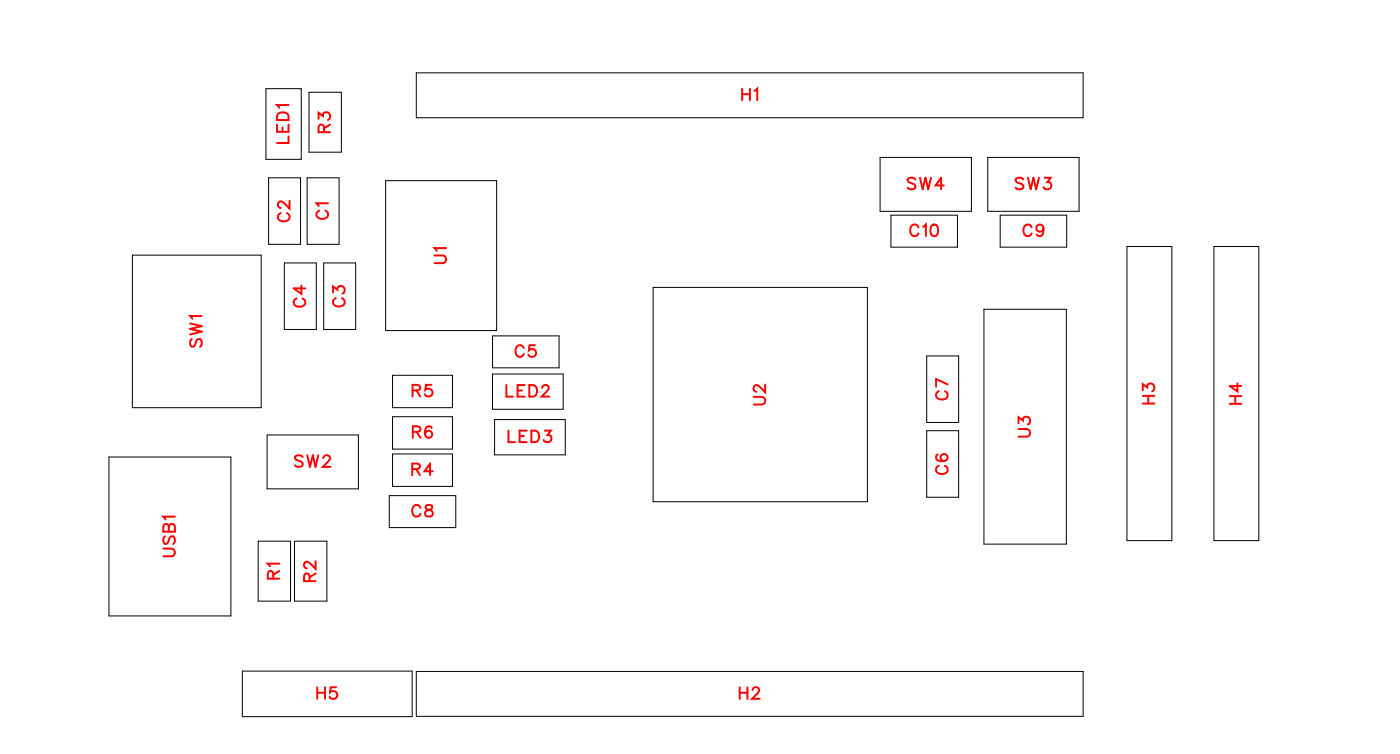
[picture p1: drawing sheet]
<svg xmlns="http://www.w3.org/2000/svg" width="86mm" height="46mm" viewBox="0 0 86 46" stroke-linecap="round" stroke-linejoin="round" font-family="sans-serif">
<g fill="none" stroke="#000" stroke-width=".06">
<path d="M8.1 15.6h7.9v9.4h-7.9zM16.3 5.4h2.2v4.4h-2.2zM16.5 10.9h1.9v4.1h-1.9zM17.4 16.1h2v4.1h-2zM18.8 10.9h2v4.1h-2zM18.9 5.7h2v3.6h-2zM19.9 16.1h1.9v4.1h-1.9zM23.7 11.1h6.8v9.2h-6.8zM25.5 4.5h40.9v2.7h-40.9zM40.1 17.6h13.1v13.2h-13.1zM54 9.7h5.6v3.3h-5.6zM54.6 13.2h4.1v2h-4.1z"/>
<path d="M60.3 19h5.1v14.4h-5.1zM60.6 9.7h5.6v3.3h-5.6zM61.3 13.2h4.1v2h-4.1zM69.1 15.1h2.8v18h-2.8zM74.4 15.1h2.8v18h-2.8zM6.7 28h7.5v9.8h-7.5zM15.8 33.2h2v3.7h-2zM16.4 26.7h5.6v3.3h-5.6zM18.1 33.2h1.9v3.7h-1.9zM23.9 30.4h4.1v1.9h-4.1zM24.1 23h3.6v2h-3.6zM24.1 25.6h3.6v1.9h-3.6z"/>
<path d="M24.1 27.8h3.6v2h-3.6zM30.2 22.9h4.3v2.2h-4.3zM30.2 20.6h4.1v2h-4.1zM30.3 25.7h4.4v2.2h-4.4zM56.8 26.4h2v4.1h-2zM56.8 21.8h2v4.1h-2zM14.9 41.1h10.4v2.8h-10.4zM25.5 41.2h40.9v2.7h-40.9z"/>
</g>
<g fill="none" stroke="#f00" stroke-width=".12">
<path d="M11.7 19.8l.7 .2-.7 .2 .7 .1-.7 .2M12.4 19.4h-.7l.1 .1M17 7.6v.5h.7v-.5M17.1 7l.2-.1 .3 .1 .1 .4h-.7zM17.2 13.1a.26 .26 0 0 0-.2 .3 .26 .26 0 0 0 .3 .2h.2a.26 .26 0 0 0 .3-.2 .26 .26 0 0 0-.2-.3M17.3 7.8v.3M17.7 6.4h-.7l.1 .2M17.7 8.4v.4h-.7M17.8 12.3v.5l-.4-.4-.2-.1-.2 .2v.1l.2 .2M18.2 18.3a.26 .26 0 0 0-.2 .3 .26 .26 0 0 0 .3 .2h.2a.26 .26 0 0 0 .2-.2 .26 .26 0 0 0-.1-.3M18.5 17.5v.5l-.5-.3h.7M19.5 7.3v-.4l.3 .2a.24 .24 0 0 1 .4-.2 .25 .25 0 0 1-.1 .5"/>
<path d="M19.6 12.9a.26 .26 0 0 0-.2 .3 .26 .26 0 0 0 .3 .2h.1a.26 .26 0 0 0 .3-.2 .26 .26 0 0 0-.2-.3M19.9 8.1l-.1-.4-.1-.1-.2 .2v.3h.7M20.1 12.5h-.7l.1 .1M20.2 7.6l-.3 .3M20.4 17.9v-.3l.3 .2a.24 .24 0 0 1 .4-.2 .24 .24 0 0 1-.1 .4M20.6 18.3a.26 .26 0 0 0-.2 .3 .26 .26 0 0 0 .3 .2h.2a.26 .26 0 0 0 .2-.2 .26 .26 0 0 0-.1-.3M26.6 15.7h.6l.2 .2-.1 .2h-.7M27.4 15.2h-.8l.2 .2M45.5 5.4v.7M45.5 5.8h.5M46 5.4v.7M46.3 5.6l.1-.2v.7"/>
<path d="M56.1 11l-.1-.1-.3 .1v.2l.4 .2v.1l-.1 .1-.3-.1M56.3 13.9a.26 .26 0 0 0-.3-.1 .26 .26 0 0 0-.2 .2v.2a.26 .26 0 0 0 .2 .3 .26 .26 0 0 0 .3-.2M56.4 10.9l.2 .7 .2-.7 .1 .7 .2-.7M56.6 13.9l.2-.1v.7M57.2 13.8h.1a.37 .37 0 0 1 .2 .3 .37 .37 0 0 1-.2 .4 .45 .45 0 0 1-.1-.7zM57.9 11.4h-.5l.3-.5v.7M62.8 11l-.2-.1-.3 .1v.2l.5 .2v.1l-.2 .1-.3-.1M63 10.9l.2 .7 .2-.7 .1 .7 .2-.7M63.3 13.9a.26 .26 0 0 0-.3-.1 .26 .26 0 0 0-.2 .2v.2a.26 .26 0 0 0 .2 .3 .26 .26 0 0 0 .3-.2M64 14a.22 .22 0 0 1-.3 .2 .22 .22 0 0 1-.1-.3 .22 .22 0 0 1 .4 0v.1a.34 .34 0 0 1-.3 .5l-.1-.1M64.1 10.9h.3l-.2 .3a.24 .24 0 0 1 .2 .4 .24 .24 0 0 1-.4-.1M10 33.6h.5l.2 .2-.1 .3h-.6"/>
<path d="M10.1 32.9l-.1 .1 .1 .4 .2-.1 .2-.4h.1l.1 .1-.1 .4M10.4 32.3l-.1-.1h-.2l-.1 .4h.7v-.3l-.1-.2-.2 .1v.4M10.7 31.7h-.7l.1 .1M11.8 20.8l-.1 .2 .1 .3 .1-.1 .3-.4h.1l.1 .2-.1 .3M16.8 35.5l-.1-.4-.1-.1-.2 .2v.3h.7M17.1 34.6h-.7l.2 .1M17.1 35l-.3 .2M18.6 28l-.2-.1-.3 .1 .1 .2 .4 .2v.1l-.2 .1-.3-.1M18.8 27.9l.2 .7 .2-.7 .1 .7 .2-.7M19 35.6v-.4h-.2l-.2 .1v.3h.8M19.4 34.4v.5l-.4-.4-.2-.1-.2 .2v.1l.2 .1M19.4 35.2l-.4 .2"/>
<path d="M19.8 28.1l.2-.2h.1l.1 .2-.1 .2-.3 .3h.5M25.3 28.8l.4-.1 .1-.1-.2-.2h-.3v.7M25.3 23.9h.4l.1-.2-.2-.1h-.3v.7M25.3 26.5l.4-.1 .1-.1-.2-.2h-.3v.7M25.5 28.8l.3 .3M25.5 23.9l.3 .4M25.6 26.5l.2 .3M25.8 31.1a.26 .26 0 0 0-.3-.1 .26 .26 0 0 0-.2 .2v.2a.26 .26 0 0 0 .2 .3 .26 .26 0 0 0 .3-.2M26.1 31v.2l.3 .1 .1 .1a.24 .24 0 0 1-.2 .3 .24 .24 0 0 1-.2-.3l.4-.3v-.1zM26.5 23.6h-.4v.3a.25 .25 0 0 1 .4 0 .25 .25 0 0 1-.1 .4 .25 .25 0 0 1-.3-.1M26.5 26.2h-.1a.35 .35 0 0 0-.4 .2 .35 .35 0 0 0 .3 .4 .22 .22 0 0 0 .2-.2 .22 .22 0 0 0-.2-.2 .22 .22 0 0 0-.2 .2M26.5 28.9h-.5l.4-.5v.7"/>
<path d="M31.1 23.6v.7h.4M31.2 26.4v.7h.4M31.7 23.9h.3M31.9 26.7h.2M32.1 21.3a.26 .26 0 0 0-.3-.1 .26 .26 0 0 0-.2 .2v.2a.26 .26 0 0 0 .2 .3 .26 .26 0 0 0 .3-.2M32.2 23.6h-.5v.7h.5M32.3 26.4h-.4v.7h.4M32.5 23.6h.2a.38 .38 0 0 1 .2 .4 .38 .38 0 0 1-.2 .3h-.2zM32.6 26.4h.2a.38 .38 0 0 1 .3 .4 .38 .38 0 0 1-.3 .3h-.2zM32.8 21.2h-.3l-.1 .3a.25 .25 0 0 1 .4 0 .25 .25 0 0 1 0 .3 .25 .25 0 0 1-.4-.1M33.2 23.8l.2-.2h.1l.2 .1-.1 .3-.4 .3h.5M33.4 26.4h.4l-.2 .3a.24 .24 0 0 1 .2 .4 .25 .25 0 0 1-.5-.1"/>
<path d="M46.2 24.3h.5l.2 .2-.1 .3h-.6M46.9 23.6v.5l-.3-.4-.2-.1-.2 .1v.2l.2 .1M57.5 27.9h-.1a.35 .35 0 0 0 .3 .4 .35 .35 0 0 0 .4-.2 .22 .22 0 0 0-.2-.3 .22 .22 0 0 0-.2 .2 .22 .22 0 0 0 .2 .3M57.6 28.6a.26 .26 0 0 0-.2 .3 .26 .26 0 0 0 .3 .2h.1a.26 .26 0 0 0 .3-.2 .26 .26 0 0 0-.2-.3M57.6 24a.26 .26 0 0 0-.2 .3 .26 .26 0 0 0 .3 .2h.1a.26 .26 0 0 0 .3-.2 .26 .26 0 0 0-.2-.3M58.1 23.6l-.7-.4v.5M62.5 26.3h.5l.2 .2-.1 .2-.6 .1M62.5 26v-.4l.2 .2a.24 .24 0 0 1 .4-.2 .24 .24 0 0 1-.1 .4M70.1 23.9v-.3l.3 .2a.24 .24 0 0 1 .3-.2 .24 .24 0 0 1 0 .4M70.1 24.7h.7M70.1 24.3h.7M70.4 24.3v.4"/>
<path d="M75.4 24.8h.7M75.4 24.3h.7M75.8 24.3v.5M75.9 23.5v.5l-.5-.3h.7M19.5 42.5h.4M19.5 42.1v.7M19.9 42.1v.7M20.6 42.1h-.3l-.1 .3a.25 .25 0 0 1 .4 0 .25 .25 0 0 1 0 .4 .25 .25 0 0 1-.4-.1M45.4 42.1v.7M45.4 42.5h.4M45.8 42.1v.7M46.2 42.3l.1-.2h.1l.2 .2-.1 .2-.4 .3h.5"/>
</g>
<g font-size="1.2" fill="#fff">
<text x="18" y="8.8" transform="rotate(-90 18 8.8)">LED1</text>
<text x="20.5" y="8.2" transform="rotate(-90 20.5 8.2)">R3</text>
<text x="45.5" y="6.4">H1</text>
<text x="55.6" y="11.9">SW4</text>
<text x="62.2" y="11.9">SW3</text>
<text x="18.1" y="13.6" transform="rotate(-90 18.1 13.6)">C2</text>
<text x="20.4" y="13.5" transform="rotate(-90 20.4 13.5)">C1</text>
<text x="27.7" y="16.2" transform="rotate(-90 27.7 16.2)">U1</text>
<text x="55.8" y="14.8">C10</text>
<text x="62.7" y="14.8">C9</text>
<text x="12.7" y="21.3" transform="rotate(-90 12.7 21.3)">SW1</text>
<text x="19" y="18.9" transform="rotate(-90 19 18.9)">C4</text>
<text x="21.4" y="18.9" transform="rotate(-90 21.4 18.9)">C3</text>
<text x="31.6" y="22.2">C5</text>
<text x="18" y="28.9">SW2</text>
<text x="25.2" y="29.4">R4</text>
<text x="25.2" y="24.6">R5</text>
<text x="25.3" y="27.1">R6</text>
<text x="31" y="24.6">LED2</text>
<text x="31.1" y="27.4">LED3</text>
<text x="47.2" y="24.9" transform="rotate(-90 47.2 24.9)">U2</text>
<text x="58.4" y="29.1" transform="rotate(-90 58.4 29.1)">C6</text>
<text x="58.4" y="24.6" transform="rotate(-90 58.4 24.6)">C7</text>
<text x="63.5" y="26.8" transform="rotate(-90 63.5 26.8)">U3</text>
<text x="71.1" y="24.8" transform="rotate(-90 71.1 24.8)">H3</text>
<text x="76.4" y="24.8" transform="rotate(-90 76.4 24.8)">H4</text>
<text x="11" y="34.2" transform="rotate(-90 11 34.2)">USB1</text>
<text x="17.4" y="35.5" transform="rotate(-90 17.4 35.5)">R1</text>
<text x="19.7" y="35.7" transform="rotate(-90 19.7 35.7)">R2</text>
<text x="25.2" y="32">C8</text>
<text x="19.4" y="43.1">H5</text>
<text x="45.3" y="43.1">H2</text>
</g>
</svg>
